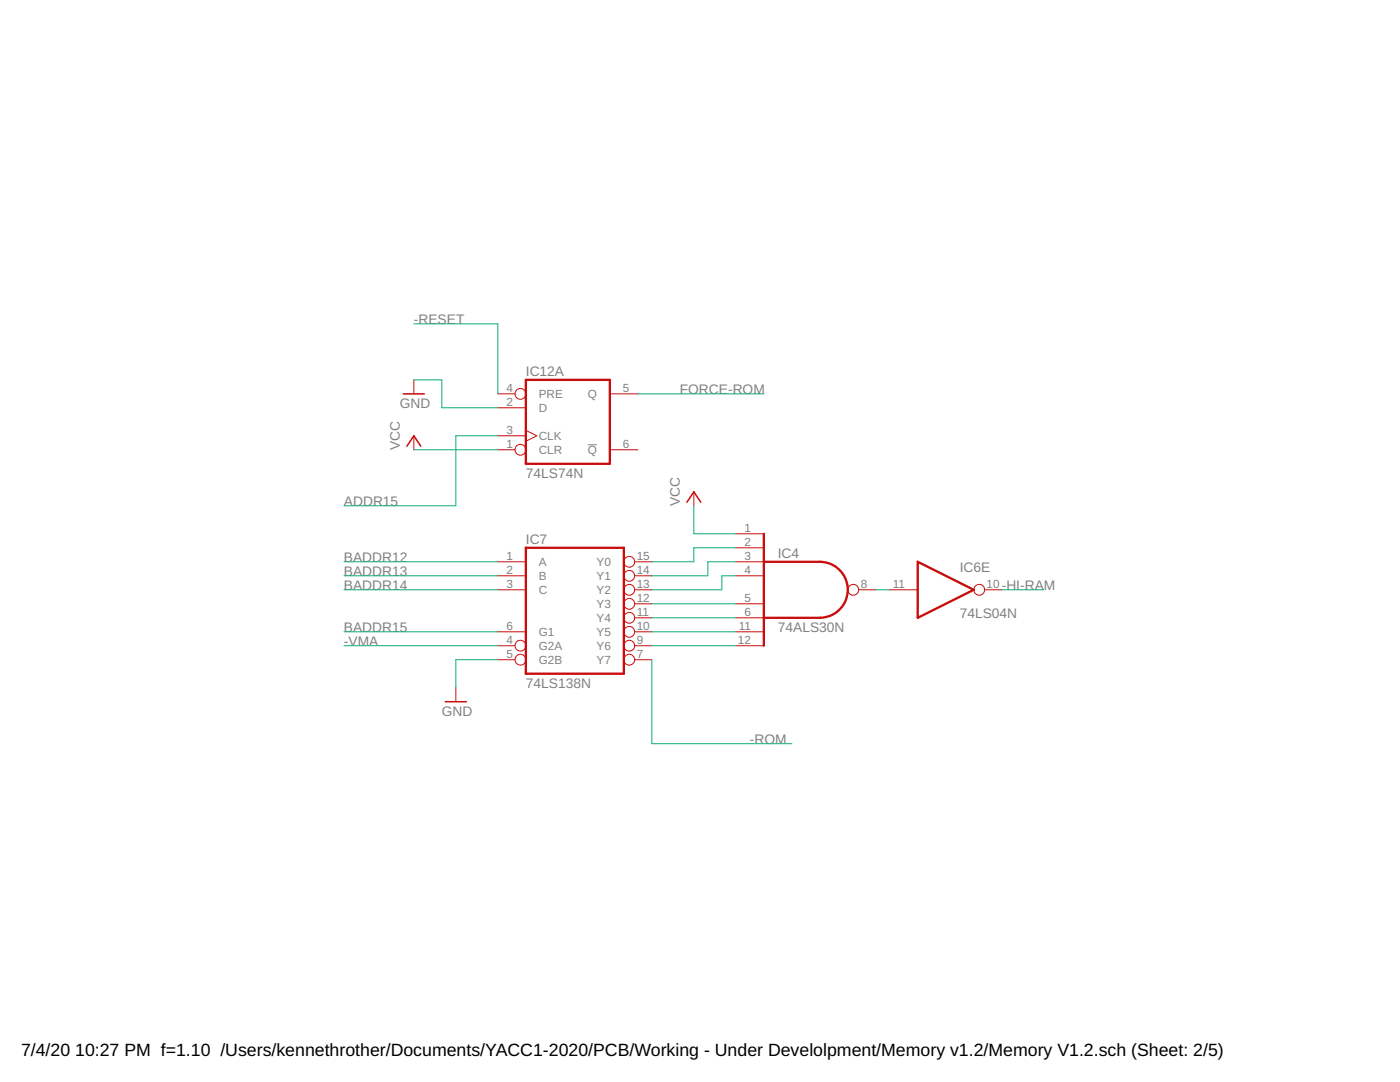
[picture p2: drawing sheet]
<svg xmlns="http://www.w3.org/2000/svg" width="279mm" height="216mm" viewBox="0 0 279 216" stroke-linecap="round" stroke-linejoin="round" font-family="sans-serif">
<path d="M117.3 88.8h1.8" fill="none" stroke="#808080" stroke-width=".2"/>
<path d="M104.9 75.8h16.8v16.7h-16.8zM104.9 109.3h19.6v25.1h-19.6zM152.4 112.1h11.2a5.6 5.6 0 0 1 5.6 5.6 5.6 5.6 0 0 1-5.6 5.6h-11.2M152.4 106.5v22.3M183.2 112.1l11.1 5.6-11.1 5.6z" fill="none" stroke="#c90d0c" stroke-width=".47"/>
<g fill="none" stroke="#c90d0c" stroke-width=".2">
<path d="M82.6 75.8v2.8M99.4 78.6h3.4M121.7 78.6h5.6M82.6 87v2.7M99.4 89.7h3.4M99.4 81.4h5.5M99.4 87h5.5M104.9 85.9l2.2 1.1-2.2 1.1M121.7 89.7h5.6M138.5 98.1v2.8M99.4 112.1h5.5M99.4 114.9h5.5"/>
<path d="M99.4 117.7h5.5M126.7 112.1h3.4M126.7 114.9h3.4M126.7 117.7h3.4M146.9 112.1h5.5M146.9 114.9h5.5M146.9 106.5h5.5M146.9 109.3h5.5M171.4 117.7h3.4M177.6 117.7h5.6M196.5 117.7h3.4M91 137.2v2.8"/>
<path d="M99.4 128.8h3.4M99.4 131.6h3.4M99.4 126.1h5.5M126.7 128.8h3.4M126.7 131.6h3.4M126.7 126.1h3.4M126.7 123.3h3.4M126.7 120.5h3.4M146.9 128.8h5.5M146.9 126.1h5.5M146.9 123.3h5.5M146.9 120.5h5.5"/>
<circle cx="103.9" cy="78.6" r="1.08"/>
<circle cx="103.9" cy="89.7" r="1.08"/>
<circle cx="125.6" cy="117.7" r="1.08"/>
<circle cx="125.6" cy="114.9" r="1.08"/>
<circle cx="125.6" cy="112.1" r="1.08"/>
<circle cx="170.3" cy="117.7" r="1.08"/>
<circle cx="195.4" cy="117.7" r="1.08"/>
<circle cx="103.9" cy="128.8" r="1.08"/>
<circle cx="103.9" cy="131.6" r="1.08"/>
<circle cx="125.6" cy="128.8" r="1.08"/>
<circle cx="125.6" cy="120.5" r="1.08"/>
<circle cx="125.6" cy="123.3" r="1.08"/>
<circle cx="125.6" cy="131.6" r="1.08"/>
<circle cx="125.6" cy="126.1" r="1.08"/>
</g>
<path d="M80.5 78.6h4.2M81.2 89l1.4-2 1.4 2M137.1 100.2l1.4-2.1 1.4 2.1M88.9 140h4.2" fill="none" stroke="#c90d0c" stroke-width=".3"/>
<g fill="none" stroke="#0dab76" stroke-width=".2">
<path d="M82.6 75.8h5.6v5.6h11.2M82.6 64.6h16.8v14M127.3 78.6h25.1M82.6 89.7h16.8M99.4 87h-8.4v13.9h-22.4M68.6 117.7h30.8M68.6 114.9h30.8M68.6 112.1h30.8M138.5 100.9v5.6h8.4M146.9 114.9h-2.8v2.8h-14M146.9 112.1h-5.6v2.8h-11.2M146.9 109.3h-8.4v2.8h-8.4"/>
<path d="M174.8 117.7h2.8M199.9 117.7h8.4M68.6 126.1h30.8M68.6 128.8h30.8M99.4 131.6h-8.4v5.6M130.1 126.1h16.8M130.1 131.6v16.8h27.9M130.1 128.8h16.8M130.1 123.3h16.8M130.1 120.5h16.8"/>
</g>
<g font-size="3.5">
<text x="4.2" y="210.7">7/4/20</text>
<text x="15" y="210.7">10:27 PM f=1.10 /Users/kennethrother/Documents/YACC1-2020/PCB/Working - Under Develolpment/Memory v1.2/Memory V1.2.sch (Sheet: 2/5)</text>
</g>
<g font-size="2.8" fill="#808080">
<text x="82.6" y="64.6">-RESET</text>
<text x="104.9" y="75.1">IC12A</text>
<text x="79.8" y="81.4">GND</text>
<text x="135.7" y="78.6">FORCE-ROM</text>
<text x="79.8" y="89.8" transform="rotate(-90 79.8 89.8)">VCC</text>
<text x="104.9" y="95.3">74LS74N</text>
<text x="68.6" y="100.9">ADDR15</text>
<text x="135.7" y="100.9" transform="rotate(-90 135.7 100.9)">VCC</text>
<text x="68.6" y="112.1">BADDR12</text>
<text x="104.9" y="108.6">IC7</text>
<text x="155.2" y="111.4">IC4</text>
<text x="68.6" y="117.7">BADDR14</text>
<text x="68.6" y="114.9">BADDR13</text>
<text x="191.5" y="114.2">IC6E</text>
<text x="199.9" y="117.7">-HI-RAM</text>
<text x="191.5" y="123.3">74LS04N</text>
<text x="68.6" y="126.1">BADDR15</text>
<text x="68.6" y="128.9">-VMA</text>
<text x="155.2" y="126.1">74ALS30N</text>
<text x="104.9" y="137.2">74LS138N</text>
<text x="88.2" y="142.8">GND</text>
<text x="149.6" y="148.4">-ROM</text>
</g>
<g font-size="2.3" fill="#808080">
<text x="101.1" y="81">2</text>
<text x="101.1" y="78.2">4</text>
<text x="107.5" y="82.2">D</text>
<text x="107.5" y="79.4">PRE</text>
<text x="117.3" y="79.4">Q</text>
<text x="124.3" y="78.2">5</text>
<text x="101.1" y="89.4">1</text>
<text x="101.1" y="86.6">3</text>
<text x="107.5" y="87.8">CLK</text>
<text x="124.3" y="89.4">6</text>
<text x="107.5" y="90.6">CLR</text>
<text x="117.3" y="90.6">Q</text>
<text x="148.6" y="106.1">1</text>
<text x="101.1" y="111.7">1</text>
<text x="107.5" y="112.9">A</text>
<text x="119.1" y="112.9">Y0</text>
<text x="127.1" y="111.7">15</text>
<text x="148.6" y="108.9">2</text>
<text x="148.6" y="111.7">3</text>
<text x="101.1" y="114.5">2</text>
<text x="101.1" y="117.3">3</text>
<text x="107.5" y="115.7">B</text>
<text x="107.5" y="118.5">C</text>
<text x="119.1" y="118.5">Y2</text>
<text x="119.1" y="115.7">Y1</text>
<text x="127.1" y="117.3">13</text>
<text x="127.1" y="114.5">14</text>
<text x="148.6" y="114.5">4</text>
<text x="171.8" y="117.3">8</text>
<text x="178.2" y="117.3">11</text>
<text x="196.9" y="117.3">10</text>
<text x="101.1" y="125.7">6</text>
<text x="119.1" y="124.1">Y4</text>
<text x="119.1" y="121.3">Y3</text>
<text x="127.1" y="125.7">10</text>
<text x="127.1" y="122.9">11</text>
<text x="127.1" y="120.1">12</text>
<text x="147.4" y="125.7">11</text>
<text x="148.6" y="120.1">5</text>
<text x="148.6" y="122.9">6</text>
<text x="101.1" y="128.5">4</text>
<text x="101.1" y="131.3">5</text>
<text x="107.5" y="129.7">G2A</text>
<text x="107.5" y="126.9">G1</text>
<text x="119.1" y="129.7">Y6</text>
<text x="119.1" y="126.9">Y5</text>
<text x="127.1" y="131.3">7</text>
<text x="127.1" y="128.5">9</text>
<text x="147.3" y="128.5">12</text>
<text x="107.5" y="132.5">G2B</text>
<text x="119.1" y="132.5">Y7</text>
</g>
</svg>
